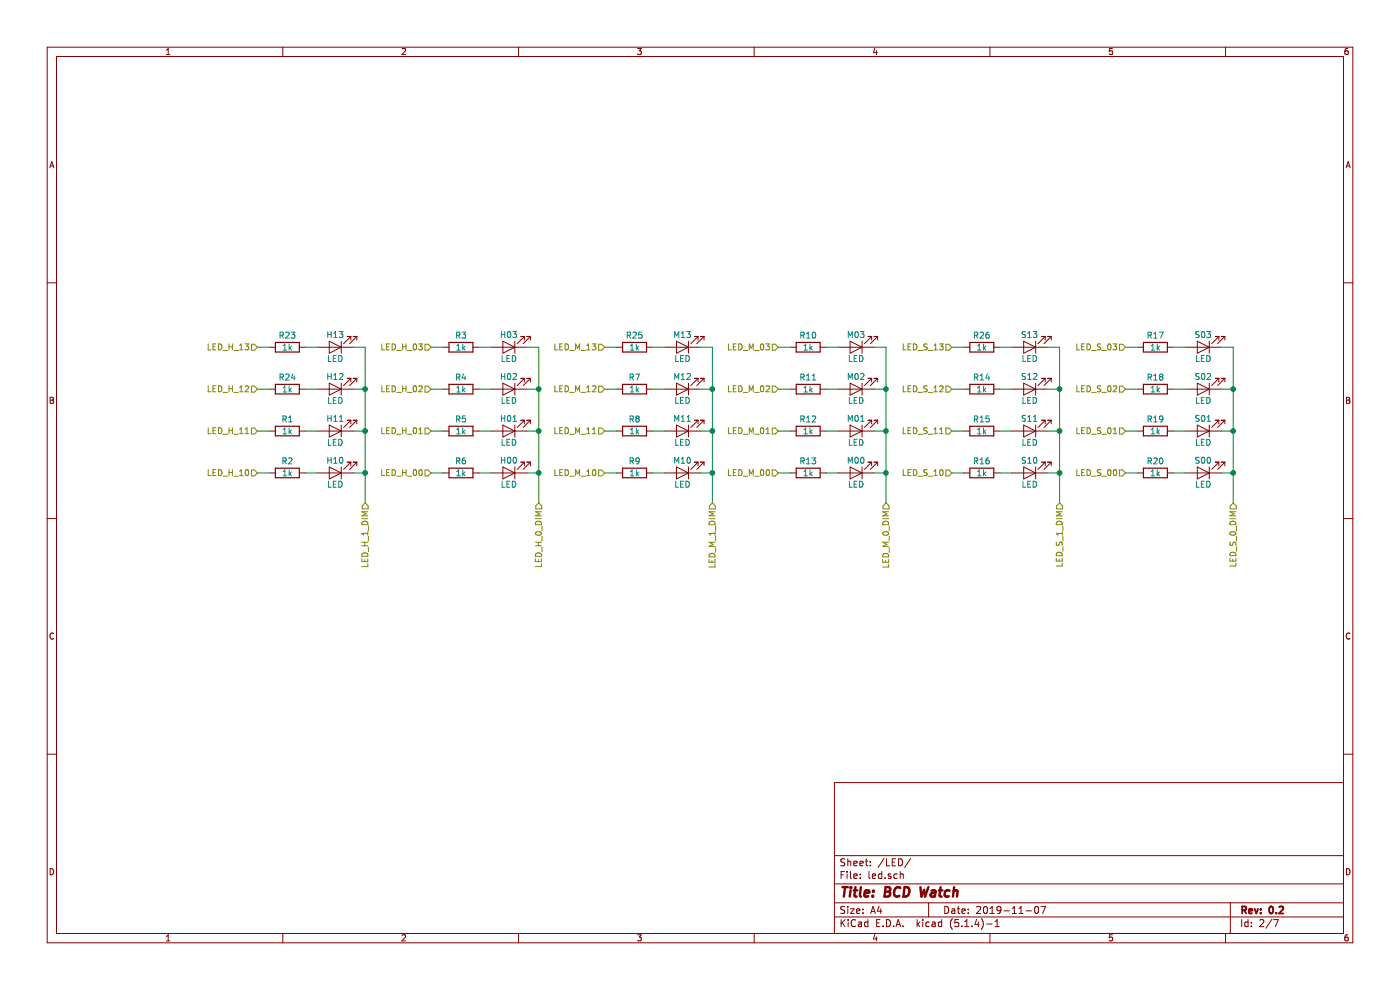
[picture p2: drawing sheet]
EESchema Schematic File Version 4
LIBS:PCB_CR2032-cache
EELAYER 30 0
EELAYER END
$Descr A4 11693 8268
encoding utf-8
Sheet 2 7
Title "BCD Watch"
Date "2019-11-07"
Rev "0.2"
Comp ""
Comment1 ""
Comment2 ""
Comment3 ""
Comment4 ""
$EndDescr
$Comp
L Device:LED H11
U 1 1
P 2800 3600
F 0 "H11" H 2800 3500 50  0000 C CNN
F 1 "LED" H 2800 3700 50  0000 C CNN
F 2 "LED_SMD:LED_1206_3216Metric" H 2800 3600 50  0001 C CNN
F 3 "~" H 2800 3600 50  0001 C CNN
F 4 "Kingbright" H 2800 3600 50  0001 C CNN "Make"
F 5 "604-APTR3216SECKJ3" H 2800 3600 50  0001 C CNN "Mouser"
F 6 "APTR3216SECK/J3-PRV" H 2800 3600 50  0001 C CNN "Part"
	1    2800 3600
	-1   0    0    1   
$EndComp
$Comp
L Device:R R1
U 1 1
P 2400 3600
F 0 "R1" V 2300 3600 50  0000 C CNN
F 1 "1k" V 2400 3600 50  0000 C CNN
F 2 "Resistor_SMD:R_0805_2012Metric_Pad1.15x1.40mm_HandSolder" V 2330 3600 50  0001 C CNN
F 3 "~" H 2400 3600 50  0001 C CNN
F 4 "Yageo" H 2400 3600 50  0001 C CNN "Make"
F 5 "603-RC0805FR-071KL" H 2400 3600 50  0001 C CNN "Mouser"
F 6 "RC0805FR-071KL" H 2400 3600 50  0001 C CNN "Part"
	1    2400 3600
	0    1    1    0   
$EndComp
Text HLabel 2150 3950 0    50   Input ~ 0
LED_H_10
$Comp
L Device:LED H10
U 1 1
P 2800 3950
F 0 "H10" H 2800 3850 50  0000 C CNN
F 1 "LED" H 2800 4050 50  0000 C CNN
F 2 "LED_SMD:LED_1206_3216Metric" H 2800 3950 50  0001 C CNN
F 3 "~" H 2800 3950 50  0001 C CNN
F 4 "Kingbright" H 2800 3950 50  0001 C CNN "Make"
F 5 "604-APTR3216SECKJ3" H 2800 3950 50  0001 C CNN "Mouser"
F 6 "APTR3216SECK/J3-PRV" H 2800 3950 50  0001 C CNN "Part"
	1    2800 3950
	-1   0    0    1   
$EndComp
$Comp
L Device:R R2
U 1 1
P 2400 3950
F 0 "R2" V 2300 3950 50  0000 C CNN
F 1 "1k" V 2400 3950 50  0000 C CNN
F 2 "Resistor_SMD:R_0805_2012Metric_Pad1.15x1.40mm_HandSolder" V 2330 3950 50  0001 C CNN
F 3 "~" H 2400 3950 50  0001 C CNN
F 4 "Yageo" H 2400 3950 50  0001 C CNN "Make"
F 5 "603-RC0805FR-071KL" H 2400 3950 50  0001 C CNN "Mouser"
F 6 "RC0805FR-071KL" H 2400 3950 50  0001 C CNN "Part"
	1    2400 3950
	0    1    1    0   
$EndComp
Text HLabel 2150 3600 0    50   Input ~ 0
LED_H_11
Wire Wire Line
	2950 3600 3050 3600
Wire Wire Line
	3050 3600 3050 3950
Wire Wire Line
	2950 3950 3050 3950
Connection ~ 3050 3950
Wire Wire Line
	2150 3600 2250 3600
Wire Wire Line
	2550 3600 2650 3600
Wire Wire Line
	2150 3950 2250 3950
Wire Wire Line
	2550 3950 2650 3950
$Comp
L Device:LED H01
U 1 1
P 4250 3600
F 0 "H01" H 4250 3500 50  0000 C CNN
F 1 "LED" H 4250 3700 50  0000 C CNN
F 2 "LED_SMD:LED_1206_3216Metric" H 4250 3600 50  0001 C CNN
F 3 "~" H 4250 3600 50  0001 C CNN
F 4 "Kingbright" H 4250 3600 50  0001 C CNN "Make"
F 5 "604-APTR3216SECKJ3" H 4250 3600 50  0001 C CNN "Mouser"
F 6 "APTR3216SECK/J3-PRV" H 4250 3600 50  0001 C CNN "Part"
	1    4250 3600
	-1   0    0    1   
$EndComp
$Comp
L Device:R R5
U 1 1
P 3850 3600
F 0 "R5" V 3750 3600 50  0000 C CNN
F 1 "1k" V 3850 3600 50  0000 C CNN
F 2 "Resistor_SMD:R_0805_2012Metric_Pad1.15x1.40mm_HandSolder" V 3780 3600 50  0001 C CNN
F 3 "~" H 3850 3600 50  0001 C CNN
F 4 "Yageo" H 3850 3600 50  0001 C CNN "Make"
F 5 "603-RC0805FR-071KL" H 3850 3600 50  0001 C CNN "Mouser"
F 6 "RC0805FR-071KL" H 3850 3600 50  0001 C CNN "Part"
	1    3850 3600
	0    1    1    0   
$EndComp
$Comp
L Device:LED H00
U 1 1
P 4250 3950
F 0 "H00" H 4250 3850 50  0000 C CNN
F 1 "LED" H 4250 4050 50  0000 C CNN
F 2 "LED_SMD:LED_1206_3216Metric" H 4250 3950 50  0001 C CNN
F 3 "~" H 4250 3950 50  0001 C CNN
F 4 "Kingbright" H 4250 3950 50  0001 C CNN "Make"
F 5 "604-APTR3216SECKJ3" H 4250 3950 50  0001 C CNN "Mouser"
F 6 "APTR3216SECK/J3-PRV" H 4250 3950 50  0001 C CNN "Part"
	1    4250 3950
	-1   0    0    1   
$EndComp
$Comp
L Device:R R6
U 1 1
P 3850 3950
F 0 "R6" V 3750 3950 50  0000 C CNN
F 1 "1k" V 3850 3950 50  0000 C CNN
F 2 "Resistor_SMD:R_0805_2012Metric_Pad1.15x1.40mm_HandSolder" V 3780 3950 50  0001 C CNN
F 3 "~" H 3850 3950 50  0001 C CNN
F 4 "Yageo" H 3850 3950 50  0001 C CNN "Make"
F 5 "603-RC0805FR-071KL" H 3850 3950 50  0001 C CNN "Mouser"
F 6 "RC0805FR-071KL" H 3850 3950 50  0001 C CNN "Part"
	1    3850 3950
	0    1    1    0   
$EndComp
Wire Wire Line
	4400 3600 4500 3600
Wire Wire Line
	4500 3600 4500 3950
Wire Wire Line
	4400 3950 4500 3950
Connection ~ 4500 3950
Wire Wire Line
	3600 3600 3700 3600
Wire Wire Line
	4000 3600 4100 3600
Wire Wire Line
	3600 3950 3700 3950
Wire Wire Line
	4000 3950 4100 3950
$Comp
L Device:LED H03
U 1 1
P 4250 2900
F 0 "H03" H 4250 2800 50  0000 C CNN
F 1 "LED" H 4250 3000 50  0000 C CNN
F 2 "LED_SMD:LED_1206_3216Metric" H 4250 2900 50  0001 C CNN
F 3 "~" H 4250 2900 50  0001 C CNN
F 4 "Kingbright" H 4250 2900 50  0001 C CNN "Make"
F 5 "604-APTR3216SECKJ3" H 4250 2900 50  0001 C CNN "Mouser"
F 6 "APTR3216SECK/J3-PRV" H 4250 2900 50  0001 C CNN "Part"
	1    4250 2900
	-1   0    0    1   
$EndComp
$Comp
L Device:R R3
U 1 1
P 3850 2900
F 0 "R3" V 3750 2900 50  0000 C CNN
F 1 "1k" V 3850 2900 50  0000 C CNN
F 2 "Resistor_SMD:R_0805_2012Metric_Pad1.15x1.40mm_HandSolder" V 3780 2900 50  0001 C CNN
F 3 "~" H 3850 2900 50  0001 C CNN
F 4 "Yageo" H 3850 2900 50  0001 C CNN "Make"
F 5 "603-RC0805FR-071KL" H 3850 2900 50  0001 C CNN "Mouser"
F 6 "RC0805FR-071KL" H 3850 2900 50  0001 C CNN "Part"
	1    3850 2900
	0    1    1    0   
$EndComp
$Comp
L Device:LED H02
U 1 1
P 4250 3250
F 0 "H02" H 4250 3150 50  0000 C CNN
F 1 "LED" H 4250 3350 50  0000 C CNN
F 2 "LED_SMD:LED_1206_3216Metric" H 4250 3250 50  0001 C CNN
F 3 "~" H 4250 3250 50  0001 C CNN
F 4 "Kingbright" H 4250 3250 50  0001 C CNN "Make"
F 5 "604-APTR3216SECKJ3" H 4250 3250 50  0001 C CNN "Mouser"
F 6 "APTR3216SECK/J3-PRV" H 4250 3250 50  0001 C CNN "Part"
	1    4250 3250
	-1   0    0    1   
$EndComp
$Comp
L Device:R R4
U 1 1
P 3850 3250
F 0 "R4" V 3750 3250 50  0000 C CNN
F 1 "1k" V 3850 3250 50  0000 C CNN
F 2 "Resistor_SMD:R_0805_2012Metric_Pad1.15x1.40mm_HandSolder" V 3780 3250 50  0001 C CNN
F 3 "~" H 3850 3250 50  0001 C CNN
F 4 "Yageo" H 3850 3250 50  0001 C CNN "Make"
F 5 "603-RC0805FR-071KL" H 3850 3250 50  0001 C CNN "Mouser"
F 6 "RC0805FR-071KL" H 3850 3250 50  0001 C CNN "Part"
	1    3850 3250
	0    1    1    0   
$EndComp
Wire Wire Line
	4400 2900 4500 2900
Wire Wire Line
	4400 3250 4500 3250
Wire Wire Line
	3600 2900 3700 2900
Wire Wire Line
	4000 2900 4100 2900
Wire Wire Line
	3600 3250 3700 3250
Wire Wire Line
	4000 3250 4100 3250
Wire Wire Line
	4500 2900 4500 3250
Wire Wire Line
	4500 3250 4500 3600
Connection ~ 4500 3250
Connection ~ 4500 3600
$Comp
L Device:LED M11
U 1 1
P 5700 3600
F 0 "M11" H 5700 3500 50  0000 C CNN
F 1 "LED" H 5700 3700 50  0000 C CNN
F 2 "LED_SMD:LED_1206_3216Metric" H 5700 3600 50  0001 C CNN
F 3 "~" H 5700 3600 50  0001 C CNN
F 4 "Kingbright" H 5700 3600 50  0001 C CNN "Make"
F 5 "604-APTR3216SECKJ3" H 5700 3600 50  0001 C CNN "Mouser"
F 6 "APTR3216SECK/J3-PRV" H 5700 3600 50  0001 C CNN "Part"
	1    5700 3600
	-1   0    0    1   
$EndComp
$Comp
L Device:R R8
U 1 1
P 5300 3600
F 0 "R8" V 5200 3600 50  0000 C CNN
F 1 "1k" V 5300 3600 50  0000 C CNN
F 2 "Resistor_SMD:R_0805_2012Metric_Pad1.15x1.40mm_HandSolder" V 5230 3600 50  0001 C CNN
F 3 "~" H 5300 3600 50  0001 C CNN
F 4 "Yageo" H 5300 3600 50  0001 C CNN "Make"
F 5 "603-RC0805FR-071KL" H 5300 3600 50  0001 C CNN "Mouser"
F 6 "RC0805FR-071KL" H 5300 3600 50  0001 C CNN "Part"
	1    5300 3600
	0    1    1    0   
$EndComp
$Comp
L Device:LED M10
U 1 1
P 5700 3950
F 0 "M10" H 5700 3850 50  0000 C CNN
F 1 "LED" H 5700 4050 50  0000 C CNN
F 2 "LED_SMD:LED_1206_3216Metric" H 5700 3950 50  0001 C CNN
F 3 "~" H 5700 3950 50  0001 C CNN
F 4 "Kingbright" H 5700 3950 50  0001 C CNN "Make"
F 5 "604-APTR3216SECKJ3" H 5700 3950 50  0001 C CNN "Mouser"
F 6 "APTR3216SECK/J3-PRV" H 5700 3950 50  0001 C CNN "Part"
	1    5700 3950
	-1   0    0    1   
$EndComp
$Comp
L Device:R R9
U 1 1
P 5300 3950
F 0 "R9" V 5200 3950 50  0000 C CNN
F 1 "1k" V 5300 3950 50  0000 C CNN
F 2 "Resistor_SMD:R_0805_2012Metric_Pad1.15x1.40mm_HandSolder" V 5230 3950 50  0001 C CNN
F 3 "~" H 5300 3950 50  0001 C CNN
F 4 "Yageo" H 5300 3950 50  0001 C CNN "Make"
F 5 "603-RC0805FR-071KL" H 5300 3950 50  0001 C CNN "Mouser"
F 6 "RC0805FR-071KL" H 5300 3950 50  0001 C CNN "Part"
	1    5300 3950
	0    1    1    0   
$EndComp
Wire Wire Line
	5850 3600 5950 3600
Wire Wire Line
	5950 3600 5950 3950
Wire Wire Line
	5850 3950 5950 3950
Connection ~ 5950 3950
Wire Wire Line
	5050 3600 5150 3600
Wire Wire Line
	5450 3600 5550 3600
Wire Wire Line
	5050 3950 5150 3950
Wire Wire Line
	5450 3950 5550 3950
$Comp
L Device:LED M01
U 1 1
P 7150 3600
F 0 "M01" H 7150 3500 50  0000 C CNN
F 1 "LED" H 7150 3700 50  0000 C CNN
F 2 "LED_SMD:LED_1206_3216Metric" H 7150 3600 50  0001 C CNN
F 3 "~" H 7150 3600 50  0001 C CNN
F 4 "Kingbright" H 7150 3600 50  0001 C CNN "Make"
F 5 "604-APTR3216SECKJ3" H 7150 3600 50  0001 C CNN "Mouser"
F 6 "APTR3216SECK/J3-PRV" H 7150 3600 50  0001 C CNN "Part"
	1    7150 3600
	-1   0    0    1   
$EndComp
$Comp
L Device:R R12
U 1 1
P 6750 3600
F 0 "R12" V 6650 3600 50  0000 C CNN
F 1 "1k" V 6750 3600 50  0000 C CNN
F 2 "Resistor_SMD:R_0805_2012Metric_Pad1.15x1.40mm_HandSolder" V 6680 3600 50  0001 C CNN
F 3 "~" H 6750 3600 50  0001 C CNN
F 4 "Yageo" H 6750 3600 50  0001 C CNN "Make"
F 5 "603-RC0805FR-071KL" H 6750 3600 50  0001 C CNN "Mouser"
F 6 "RC0805FR-071KL" H 6750 3600 50  0001 C CNN "Part"
	1    6750 3600
	0    1    1    0   
$EndComp
$Comp
L Device:LED M00
U 1 1
P 7150 3950
F 0 "M00" H 7150 3850 50  0000 C CNN
F 1 "LED" H 7150 4050 50  0000 C CNN
F 2 "LED_SMD:LED_1206_3216Metric" H 7150 3950 50  0001 C CNN
F 3 "~" H 7150 3950 50  0001 C CNN
F 4 "Kingbright" H 7150 3950 50  0001 C CNN "Make"
F 5 "604-APTR3216SECKJ3" H 7150 3950 50  0001 C CNN "Mouser"
F 6 "APTR3216SECK/J3-PRV" H 7150 3950 50  0001 C CNN "Part"
	1    7150 3950
	-1   0    0    1   
$EndComp
$Comp
L Device:R R13
U 1 1
P 6750 3950
F 0 "R13" V 6650 3950 50  0000 C CNN
F 1 "1k" V 6750 3950 50  0000 C CNN
F 2 "Resistor_SMD:R_0805_2012Metric_Pad1.15x1.40mm_HandSolder" V 6680 3950 50  0001 C CNN
F 3 "~" H 6750 3950 50  0001 C CNN
F 4 "Yageo" H 6750 3950 50  0001 C CNN "Make"
F 5 "603-RC0805FR-071KL" H 6750 3950 50  0001 C CNN "Mouser"
F 6 "RC0805FR-071KL" H 6750 3950 50  0001 C CNN "Part"
	1    6750 3950
	0    1    1    0   
$EndComp
Wire Wire Line
	7300 3600 7400 3600
Wire Wire Line
	7400 3600 7400 3950
Wire Wire Line
	7300 3950 7400 3950
Connection ~ 7400 3950
Wire Wire Line
	6500 3600 6600 3600
Wire Wire Line
	6900 3600 7000 3600
Wire Wire Line
	6500 3950 6600 3950
Wire Wire Line
	6900 3950 7000 3950
$Comp
L Device:LED M03
U 1 1
P 7150 2900
F 0 "M03" H 7150 2800 50  0000 C CNN
F 1 "LED" H 7150 3000 50  0000 C CNN
F 2 "LED_SMD:LED_1206_3216Metric" H 7150 2900 50  0001 C CNN
F 3 "~" H 7150 2900 50  0001 C CNN
F 4 "Kingbright" H 7150 2900 50  0001 C CNN "Make"
F 5 "604-APTR3216SECKJ3" H 7150 2900 50  0001 C CNN "Mouser"
F 6 "APTR3216SECK/J3-PRV" H 7150 2900 50  0001 C CNN "Part"
	1    7150 2900
	-1   0    0    1   
$EndComp
$Comp
L Device:R R10
U 1 1
P 6750 2900
F 0 "R10" V 6650 2900 50  0000 C CNN
F 1 "1k" V 6750 2900 50  0000 C CNN
F 2 "Resistor_SMD:R_0805_2012Metric_Pad1.15x1.40mm_HandSolder" V 6680 2900 50  0001 C CNN
F 3 "~" H 6750 2900 50  0001 C CNN
F 4 "Yageo" H 6750 2900 50  0001 C CNN "Make"
F 5 "603-RC0805FR-071KL" H 6750 2900 50  0001 C CNN "Mouser"
F 6 "RC0805FR-071KL" H 6750 2900 50  0001 C CNN "Part"
	1    6750 2900
	0    1    1    0   
$EndComp
$Comp
L Device:LED M02
U 1 1
P 7150 3250
F 0 "M02" H 7150 3150 50  0000 C CNN
F 1 "LED" H 7150 3350 50  0000 C CNN
F 2 "LED_SMD:LED_1206_3216Metric" H 7150 3250 50  0001 C CNN
F 3 "~" H 7150 3250 50  0001 C CNN
F 4 "Kingbright" H 7150 3250 50  0001 C CNN "Make"
F 5 "604-APTR3216SECKJ3" H 7150 3250 50  0001 C CNN "Mouser"
F 6 "APTR3216SECK/J3-PRV" H 7150 3250 50  0001 C CNN "Part"
	1    7150 3250
	-1   0    0    1   
$EndComp
$Comp
L Device:R R11
U 1 1
P 6750 3250
F 0 "R11" V 6650 3250 50  0000 C CNN
F 1 "1k" V 6750 3250 50  0000 C CNN
F 2 "Resistor_SMD:R_0805_2012Metric_Pad1.15x1.40mm_HandSolder" V 6680 3250 50  0001 C CNN
F 3 "~" H 6750 3250 50  0001 C CNN
F 4 "Yageo" H 6750 3250 50  0001 C CNN "Make"
F 5 "603-RC0805FR-071KL" H 6750 3250 50  0001 C CNN "Mouser"
F 6 "RC0805FR-071KL" H 6750 3250 50  0001 C CNN "Part"
	1    6750 3250
	0    1    1    0   
$EndComp
Wire Wire Line
	7300 2900 7400 2900
Wire Wire Line
	7300 3250 7400 3250
Wire Wire Line
	6500 2900 6600 2900
Wire Wire Line
	6900 2900 7000 2900
Wire Wire Line
	6500 3250 6600 3250
Wire Wire Line
	6900 3250 7000 3250
Wire Wire Line
	7400 2900 7400 3250
Wire Wire Line
	7400 3250 7400 3600
Connection ~ 7400 3250
Connection ~ 7400 3600
$Comp
L Device:LED M12
U 1 1
P 5700 3250
F 0 "M12" H 5700 3150 50  0000 C CNN
F 1 "LED" H 5700 3350 50  0000 C CNN
F 2 "LED_SMD:LED_1206_3216Metric" H 5700 3250 50  0001 C CNN
F 3 "~" H 5700 3250 50  0001 C CNN
F 4 "Kingbright" H 5700 3250 50  0001 C CNN "Make"
F 5 "604-APTR3216SECKJ3" H 5700 3250 50  0001 C CNN "Mouser"
F 6 "APTR3216SECK/J3-PRV" H 5700 3250 50  0001 C CNN "Part"
	1    5700 3250
	-1   0    0    1   
$EndComp
$Comp
L Device:R R7
U 1 1
P 5300 3250
F 0 "R7" V 5200 3250 50  0000 C CNN
F 1 "1k" V 5300 3250 50  0000 C CNN
F 2 "Resistor_SMD:R_0805_2012Metric_Pad1.15x1.40mm_HandSolder" V 5230 3250 50  0001 C CNN
F 3 "~" H 5300 3250 50  0001 C CNN
F 4 "Yageo" H 5300 3250 50  0001 C CNN "Make"
F 5 "603-RC0805FR-071KL" H 5300 3250 50  0001 C CNN "Mouser"
F 6 "RC0805FR-071KL" H 5300 3250 50  0001 C CNN "Part"
	1    5300 3250
	0    1    1    0   
$EndComp
Wire Wire Line
	5850 3250 5950 3250
Wire Wire Line
	5950 3250 5950 3600
Wire Wire Line
	5050 3250 5150 3250
Wire Wire Line
	5450 3250 5550 3250
Connection ~ 5950 3600
$Comp
L Device:LED S11
U 1 1
P 8600 3600
F 0 "S11" H 8600 3500 50  0000 C CNN
F 1 "LED" H 8600 3700 50  0000 C CNN
F 2 "LED_SMD:LED_1206_3216Metric" H 8600 3600 50  0001 C CNN
F 3 "~" H 8600 3600 50  0001 C CNN
F 4 "Kingbright" H 8600 3600 50  0001 C CNN "Make"
F 5 "604-APTR3216SECKJ3" H 8600 3600 50  0001 C CNN "Mouser"
F 6 "APTR3216SECK/J3-PRV" H 8600 3600 50  0001 C CNN "Part"
	1    8600 3600
	-1   0    0    1   
$EndComp
$Comp
L Device:R R15
U 1 1
P 8200 3600
F 0 "R15" V 8100 3600 50  0000 C CNN
F 1 "1k" V 8200 3600 50  0000 C CNN
F 2 "Resistor_SMD:R_0805_2012Metric_Pad1.15x1.40mm_HandSolder" V 8130 3600 50  0001 C CNN
F 3 "~" H 8200 3600 50  0001 C CNN
F 4 "Yageo" H 8200 3600 50  0001 C CNN "Make"
F 5 "603-RC0805FR-071KL" H 8200 3600 50  0001 C CNN "Mouser"
F 6 "RC0805FR-071KL" H 8200 3600 50  0001 C CNN "Part"
	1    8200 3600
	0    1    1    0   
$EndComp
$Comp
L Device:LED S10
U 1 1
P 8600 3950
F 0 "S10" H 8600 3850 50  0000 C CNN
F 1 "LED" H 8600 4050 50  0000 C CNN
F 2 "LED_SMD:LED_1206_3216Metric" H 8600 3950 50  0001 C CNN
F 3 "~" H 8600 3950 50  0001 C CNN
F 4 "Kingbright" H 8600 3950 50  0001 C CNN "Make"
F 5 "604-APTR3216SECKJ3" H 8600 3950 50  0001 C CNN "Mouser"
F 6 "APTR3216SECK/J3-PRV" H 8600 3950 50  0001 C CNN "Part"
	1    8600 3950
	-1   0    0    1   
$EndComp
$Comp
L Device:R R16
U 1 1
P 8200 3950
F 0 "R16" V 8100 3950 50  0000 C CNN
F 1 "1k" V 8200 3950 50  0000 C CNN
F 2 "Resistor_SMD:R_0805_2012Metric_Pad1.15x1.40mm_HandSolder" V 8130 3950 50  0001 C CNN
F 3 "~" H 8200 3950 50  0001 C CNN
F 4 "Yageo" H 8200 3950 50  0001 C CNN "Make"
F 5 "603-RC0805FR-071KL" H 8200 3950 50  0001 C CNN "Mouser"
F 6 "RC0805FR-071KL" H 8200 3950 50  0001 C CNN "Part"
	1    8200 3950
	0    1    1    0   
$EndComp
Wire Wire Line
	8750 3600 8850 3600
Wire Wire Line
	8850 3600 8850 3950
Wire Wire Line
	8750 3950 8850 3950
Connection ~ 8850 3950
Wire Wire Line
	7950 3600 8050 3600
Wire Wire Line
	8350 3600 8450 3600
Wire Wire Line
	7950 3950 8050 3950
Wire Wire Line
	8350 3950 8450 3950
$Comp
L Device:LED S01
U 1 1
P 10050 3600
F 0 "S01" H 10050 3500 50  0000 C CNN
F 1 "LED" H 10050 3700 50  0000 C CNN
F 2 "LED_SMD:LED_1206_3216Metric" H 10050 3600 50  0001 C CNN
F 3 "~" H 10050 3600 50  0001 C CNN
F 4 "Kingbright" H 10050 3600 50  0001 C CNN "Make"
F 5 "604-APTR3216SECKJ3" H 10050 3600 50  0001 C CNN "Mouser"
F 6 "APTR3216SECK/J3-PRV" H 10050 3600 50  0001 C CNN "Part"
	1    10050 3600
	-1   0    0    1   
$EndComp
$Comp
L Device:R R19
U 1 1
P 9650 3600
F 0 "R19" V 9550 3600 50  0000 C CNN
F 1 "1k" V 9650 3600 50  0000 C CNN
F 2 "Resistor_SMD:R_0805_2012Metric_Pad1.15x1.40mm_HandSolder" V 9580 3600 50  0001 C CNN
F 3 "~" H 9650 3600 50  0001 C CNN
F 4 "Yageo" H 9650 3600 50  0001 C CNN "Make"
F 5 "603-RC0805FR-071KL" H 9650 3600 50  0001 C CNN "Mouser"
F 6 "RC0805FR-071KL" H 9650 3600 50  0001 C CNN "Part"
	1    9650 3600
	0    1    1    0   
$EndComp
$Comp
L Device:LED S00
U 1 1
P 10050 3950
F 0 "S00" H 10050 3850 50  0000 C CNN
F 1 "LED" H 10050 4050 50  0000 C CNN
F 2 "LED_SMD:LED_1206_3216Metric" H 10050 3950 50  0001 C CNN
F 3 "~" H 10050 3950 50  0001 C CNN
F 4 "Kingbright" H 10050 3950 50  0001 C CNN "Make"
F 5 "604-APTR3216SECKJ3" H 10050 3950 50  0001 C CNN "Mouser"
F 6 "APTR3216SECK/J3-PRV" H 10050 3950 50  0001 C CNN "Part"
	1    10050 3950
	-1   0    0    1   
$EndComp
$Comp
L Device:R R20
U 1 1
P 9650 3950
F 0 "R20" V 9550 3950 50  0000 C CNN
F 1 "1k" V 9650 3950 50  0000 C CNN
F 2 "Resistor_SMD:R_0805_2012Metric_Pad1.15x1.40mm_HandSolder" V 9580 3950 50  0001 C CNN
F 3 "~" H 9650 3950 50  0001 C CNN
F 4 "Yageo" H 9650 3950 50  0001 C CNN "Make"
F 5 "603-RC0805FR-071KL" H 9650 3950 50  0001 C CNN "Mouser"
F 6 "RC0805FR-071KL" H 9650 3950 50  0001 C CNN "Part"
	1    9650 3950
	0    1    1    0   
$EndComp
Wire Wire Line
	10200 3600 10300 3600
Wire Wire Line
	10300 3600 10300 3950
Wire Wire Line
	10200 3950 10300 3950
Connection ~ 10300 3950
Wire Wire Line
	9400 3600 9500 3600
Wire Wire Line
	9800 3600 9900 3600
Wire Wire Line
	9400 3950 9500 3950
Wire Wire Line
	9800 3950 9900 3950
$Comp
L Device:LED S03
U 1 1
P 10050 2900
F 0 "S03" H 10050 2800 50  0000 C CNN
F 1 "LED" H 10050 3000 50  0000 C CNN
F 2 "LED_SMD:LED_1206_3216Metric" H 10050 2900 50  0001 C CNN
F 3 "~" H 10050 2900 50  0001 C CNN
F 4 "Kingbright" H 10050 2900 50  0001 C CNN "Make"
F 5 "604-APTR3216SECKJ3" H 10050 2900 50  0001 C CNN "Mouser"
F 6 "APTR3216SECK/J3-PRV" H 10050 2900 50  0001 C CNN "Part"
	1    10050 2900
	-1   0    0    1   
$EndComp
$Comp
L Device:R R17
U 1 1
P 9650 2900
F 0 "R17" V 9550 2900 50  0000 C CNN
F 1 "1k" V 9650 2900 50  0000 C CNN
F 2 "Resistor_SMD:R_0805_2012Metric_Pad1.15x1.40mm_HandSolder" V 9580 2900 50  0001 C CNN
F 3 "~" H 9650 2900 50  0001 C CNN
F 4 "Yageo" H 9650 2900 50  0001 C CNN "Make"
F 5 "603-RC0805FR-071KL" H 9650 2900 50  0001 C CNN "Mouser"
F 6 "RC0805FR-071KL" H 9650 2900 50  0001 C CNN "Part"
	1    9650 2900
	0    1    1    0   
$EndComp
$Comp
L Device:LED S02
U 1 1
P 10050 3250
F 0 "S02" H 10050 3150 50  0000 C CNN
F 1 "LED" H 10050 3350 50  0000 C CNN
F 2 "LED_SMD:LED_1206_3216Metric" H 10050 3250 50  0001 C CNN
F 3 "~" H 10050 3250 50  0001 C CNN
F 4 "Kingbright" H 10050 3250 50  0001 C CNN "Make"
F 5 "604-APTR3216SECKJ3" H 10050 3250 50  0001 C CNN "Mouser"
F 6 "APTR3216SECK/J3-PRV" H 10050 3250 50  0001 C CNN "Part"
	1    10050 3250
	-1   0    0    1   
$EndComp
$Comp
L Device:R R18
U 1 1
P 9650 3250
F 0 "R18" V 9550 3250 50  0000 C CNN
F 1 "1k" V 9650 3250 50  0000 C CNN
F 2 "Resistor_SMD:R_0805_2012Metric_Pad1.15x1.40mm_HandSolder" V 9580 3250 50  0001 C CNN
F 3 "~" H 9650 3250 50  0001 C CNN
F 4 "Yageo" H 9650 3250 50  0001 C CNN "Make"
F 5 "603-RC0805FR-071KL" H 9650 3250 50  0001 C CNN "Mouser"
F 6 "RC0805FR-071KL" H 9650 3250 50  0001 C CNN "Part"
	1    9650 3250
	0    1    1    0   
$EndComp
Wire Wire Line
	10200 2900 10300 2900
Wire Wire Line
	10200 3250 10300 3250
Wire Wire Line
	9400 2900 9500 2900
Wire Wire Line
	9800 2900 9900 2900
Wire Wire Line
	9400 3250 9500 3250
Wire Wire Line
	9800 3250 9900 3250
Wire Wire Line
	10300 2900 10300 3250
Wire Wire Line
	10300 3250 10300 3600
Connection ~ 10300 3250
Connection ~ 10300 3600
$Comp
L Device:LED S12
U 1 1
P 8600 3250
F 0 "S12" H 8600 3150 50  0000 C CNN
F 1 "LED" H 8600 3350 50  0000 C CNN
F 2 "LED_SMD:LED_1206_3216Metric" H 8600 3250 50  0001 C CNN
F 3 "~" H 8600 3250 50  0001 C CNN
F 4 "Kingbright" H 8600 3250 50  0001 C CNN "Make"
F 5 "604-APTR3216SECKJ3" H 8600 3250 50  0001 C CNN "Mouser"
F 6 "APTR3216SECK/J3-PRV" H 8600 3250 50  0001 C CNN "Part"
	1    8600 3250
	-1   0    0    1   
$EndComp
$Comp
L Device:R R14
U 1 1
P 8200 3250
F 0 "R14" V 8100 3250 50  0000 C CNN
F 1 "1k" V 8200 3250 50  0000 C CNN
F 2 "Resistor_SMD:R_0805_2012Metric_Pad1.15x1.40mm_HandSolder" V 8130 3250 50  0001 C CNN
F 3 "~" H 8200 3250 50  0001 C CNN
F 4 "Yageo" H 8200 3250 50  0001 C CNN "Make"
F 5 "603-RC0805FR-071KL" H 8200 3250 50  0001 C CNN "Mouser"
F 6 "RC0805FR-071KL" H 8200 3250 50  0001 C CNN "Part"
	1    8200 3250
	0    1    1    0   
$EndComp
Wire Wire Line
	8750 3250 8850 3250
Wire Wire Line
	8850 3250 8850 3600
Wire Wire Line
	7950 3250 8050 3250
Wire Wire Line
	8350 3250 8450 3250
Connection ~ 8850 3600
Text HLabel 3600 3950 0    50   Input ~ 0
LED_H_00
Text HLabel 5050 3950 0    50   Input ~ 0
LED_M_10
Text HLabel 5050 3600 0    50   Input ~ 0
LED_M_11
Text HLabel 5050 3250 0    50   Input ~ 0
LED_M_12
Text HLabel 3600 3600 0    50   Input ~ 0
LED_H_01
Text HLabel 3600 3250 0    50   Input ~ 0
LED_H_02
Text HLabel 3600 2900 0    50   Input ~ 0
LED_H_03
Text HLabel 6500 3950 0    50   Input ~ 0
LED_M_00
Text HLabel 6500 3600 0    50   Input ~ 0
LED_M_01
Text HLabel 6500 3250 0    50   Input ~ 0
LED_M_02
Text HLabel 6500 2900 0    50   Input ~ 0
LED_M_03
Text HLabel 7950 3950 0    50   Input ~ 0
LED_S_10
Text HLabel 7950 3600 0    50   Input ~ 0
LED_S_11
Text HLabel 7950 3250 0    50   Input ~ 0
LED_S_12
Text HLabel 9400 3950 0    50   Input ~ 0
LED_S_00
Text HLabel 9400 3600 0    50   Input ~ 0
LED_S_01
Text HLabel 9400 3250 0    50   Input ~ 0
LED_S_02
Text HLabel 9400 2900 0    50   Input ~ 0
LED_S_03
Wire Wire Line
	3050 3950 3050 4200
Wire Wire Line
	10300 3950 10300 4200
Wire Wire Line
	8850 3950 8850 4200
Wire Wire Line
	5950 3950 5950 4200
Wire Wire Line
	7400 3950 7400 4200
Wire Wire Line
	4500 3950 4500 4200
Text HLabel 3050 4200 3    50   Input ~ 0
LED_H_1_DIM
Text HLabel 4500 4200 3    50   Input ~ 0
LED_H_0_DIM
Text HLabel 5950 4200 3    50   Input ~ 0
LED_M_1_DIM
Text HLabel 7400 4200 3    50   Input ~ 0
LED_M_0_DIM
Text HLabel 8850 4200 3    50   Input ~ 0
LED_S_1_DIM
Text HLabel 10300 4200 3    50   Input ~ 0
LED_S_0_DIM
$Comp
L Device:LED H12
U 1 1
P 2800 3250
F 0 "H12" H 2800 3150 50  0000 C CNN
F 1 "LED" H 2800 3350 50  0000 C CNN
F 2 "LED_SMD:LED_1206_3216Metric" H 2800 3250 50  0001 C CNN
F 3 "~" H 2800 3250 50  0001 C CNN
F 4 "Kingbright" H 2800 3250 50  0001 C CNN "Make"
F 5 "604-APTR3216SECKJ3" H 2800 3250 50  0001 C CNN "Mouser"
F 6 "APTR3216SECK/J3-PRV" H 2800 3250 50  0001 C CNN "Part"
	1    2800 3250
	-1   0    0    1   
$EndComp
$Comp
L Device:R R24
U 1 1
P 2400 3250
F 0 "R24" V 2300 3250 50  0000 C CNN
F 1 "1k" V 2400 3250 50  0000 C CNN
F 2 "Resistor_SMD:R_0805_2012Metric_Pad1.15x1.40mm_HandSolder" V 2330 3250 50  0001 C CNN
F 3 "~" H 2400 3250 50  0001 C CNN
F 4 "Yageo" H 2400 3250 50  0001 C CNN "Make"
F 5 "603-RC0805FR-071KL" H 2400 3250 50  0001 C CNN "Mouser"
F 6 "RC0805FR-071KL" H 2400 3250 50  0001 C CNN "Part"
	1    2400 3250
	0    1    1    0   
$EndComp
Wire Wire Line
	2950 3250 3050 3250
Wire Wire Line
	2150 3250 2250 3250
Wire Wire Line
	2550 3250 2650 3250
$Comp
L Device:LED H13
U 1 1
P 2800 2900
F 0 "H13" H 2800 2800 50  0000 C CNN
F 1 "LED" H 2800 3000 50  0000 C CNN
F 2 "LED_SMD:LED_1206_3216Metric" H 2800 2900 50  0001 C CNN
F 3 "~" H 2800 2900 50  0001 C CNN
F 4 "Kingbright" H 2800 2900 50  0001 C CNN "Make"
F 5 "604-APTR3216SECKJ3" H 2800 2900 50  0001 C CNN "Mouser"
F 6 "APTR3216SECK/J3-PRV" H 2800 2900 50  0001 C CNN "Part"
	1    2800 2900
	-1   0    0    1   
$EndComp
$Comp
L Device:R R23
U 1 1
P 2400 2900
F 0 "R23" V 2300 2900 50  0000 C CNN
F 1 "1k" V 2400 2900 50  0000 C CNN
F 2 "Resistor_SMD:R_0805_2012Metric_Pad1.15x1.40mm_HandSolder" V 2330 2900 50  0001 C CNN
F 3 "~" H 2400 2900 50  0001 C CNN
F 4 "Yageo" H 2400 2900 50  0001 C CNN "Make"
F 5 "603-RC0805FR-071KL" H 2400 2900 50  0001 C CNN "Mouser"
F 6 "RC0805FR-071KL" H 2400 2900 50  0001 C CNN "Part"
	1    2400 2900
	0    1    1    0   
$EndComp
Wire Wire Line
	2950 2900 3050 2900
Wire Wire Line
	2150 2900 2250 2900
Wire Wire Line
	2550 2900 2650 2900
$Comp
L Device:LED M13
U 1 1
P 5700 2900
F 0 "M13" H 5700 2800 50  0000 C CNN
F 1 "LED" H 5700 3000 50  0000 C CNN
F 2 "LED_SMD:LED_1206_3216Metric" H 5700 2900 50  0001 C CNN
F 3 "~" H 5700 2900 50  0001 C CNN
F 4 "Kingbright" H 5700 2900 50  0001 C CNN "Make"
F 5 "604-APTR3216SECKJ3" H 5700 2900 50  0001 C CNN "Mouser"
F 6 "APTR3216SECK/J3-PRV" H 5700 2900 50  0001 C CNN "Part"
	1    5700 2900
	-1   0    0    1   
$EndComp
$Comp
L Device:R R25
U 1 1
P 5300 2900
F 0 "R25" V 5200 2900 50  0000 C CNN
F 1 "1k" V 5300 2900 50  0000 C CNN
F 2 "Resistor_SMD:R_0805_2012Metric_Pad1.15x1.40mm_HandSolder" V 5230 2900 50  0001 C CNN
F 3 "~" H 5300 2900 50  0001 C CNN
F 4 "Yageo" H 5300 2900 50  0001 C CNN "Make"
F 5 "603-RC0805FR-071KL" H 5300 2900 50  0001 C CNN "Mouser"
F 6 "RC0805FR-071KL" H 5300 2900 50  0001 C CNN "Part"
	1    5300 2900
	0    1    1    0   
$EndComp
Wire Wire Line
	5850 2900 5950 2900
Wire Wire Line
	5050 2900 5150 2900
Wire Wire Line
	5450 2900 5550 2900
$Comp
L Device:LED S13
U 1 1
P 8600 2900
F 0 "S13" H 8600 2800 50  0000 C CNN
F 1 "LED" H 8600 3000 50  0000 C CNN
F 2 "LED_SMD:LED_1206_3216Metric" H 8600 2900 50  0001 C CNN
F 3 "~" H 8600 2900 50  0001 C CNN
F 4 "Kingbright" H 8600 2900 50  0001 C CNN "Make"
F 5 "604-APTR3216SECKJ3" H 8600 2900 50  0001 C CNN "Mouser"
F 6 "APTR3216SECK/J3-PRV" H 8600 2900 50  0001 C CNN "Part"
	1    8600 2900
	-1   0    0    1   
$EndComp
$Comp
L Device:R R26
U 1 1
P 8200 2900
F 0 "R26" V 8100 2900 50  0000 C CNN
F 1 "1k" V 8200 2900 50  0000 C CNN
F 2 "Resistor_SMD:R_0805_2012Metric_Pad1.15x1.40mm_HandSolder" V 8130 2900 50  0001 C CNN
F 3 "~" H 8200 2900 50  0001 C CNN
F 4 "Yageo" H 8200 2900 50  0001 C CNN "Make"
F 5 "603-RC0805FR-071KL" H 8200 2900 50  0001 C CNN "Mouser"
F 6 "RC0805FR-071KL" H 8200 2900 50  0001 C CNN "Part"
	1    8200 2900
	0    1    1    0   
$EndComp
Wire Wire Line
	8750 2900 8850 2900
Wire Wire Line
	7950 2900 8050 2900
Wire Wire Line
	8350 2900 8450 2900
Wire Wire Line
	8850 2900 8850 3250
Connection ~ 8850 3250
Wire Wire Line
	3050 2900 3050 3250
Wire Wire Line
	3050 3250 3050 3600
Connection ~ 3050 3250
Connection ~ 3050 3600
Text HLabel 2150 3250 0    50   Input ~ 0
LED_H_12
Text HLabel 2150 2900 0    50   Input ~ 0
LED_H_13
Text HLabel 5050 2900 0    50   Input ~ 0
LED_M_13
Text HLabel 7950 2900 0    50   Input ~ 0
LED_S_13
Wire Wire Line
	5950 2900 5950 3250
Connection ~ 5950 3250
$EndSCHEMATC
